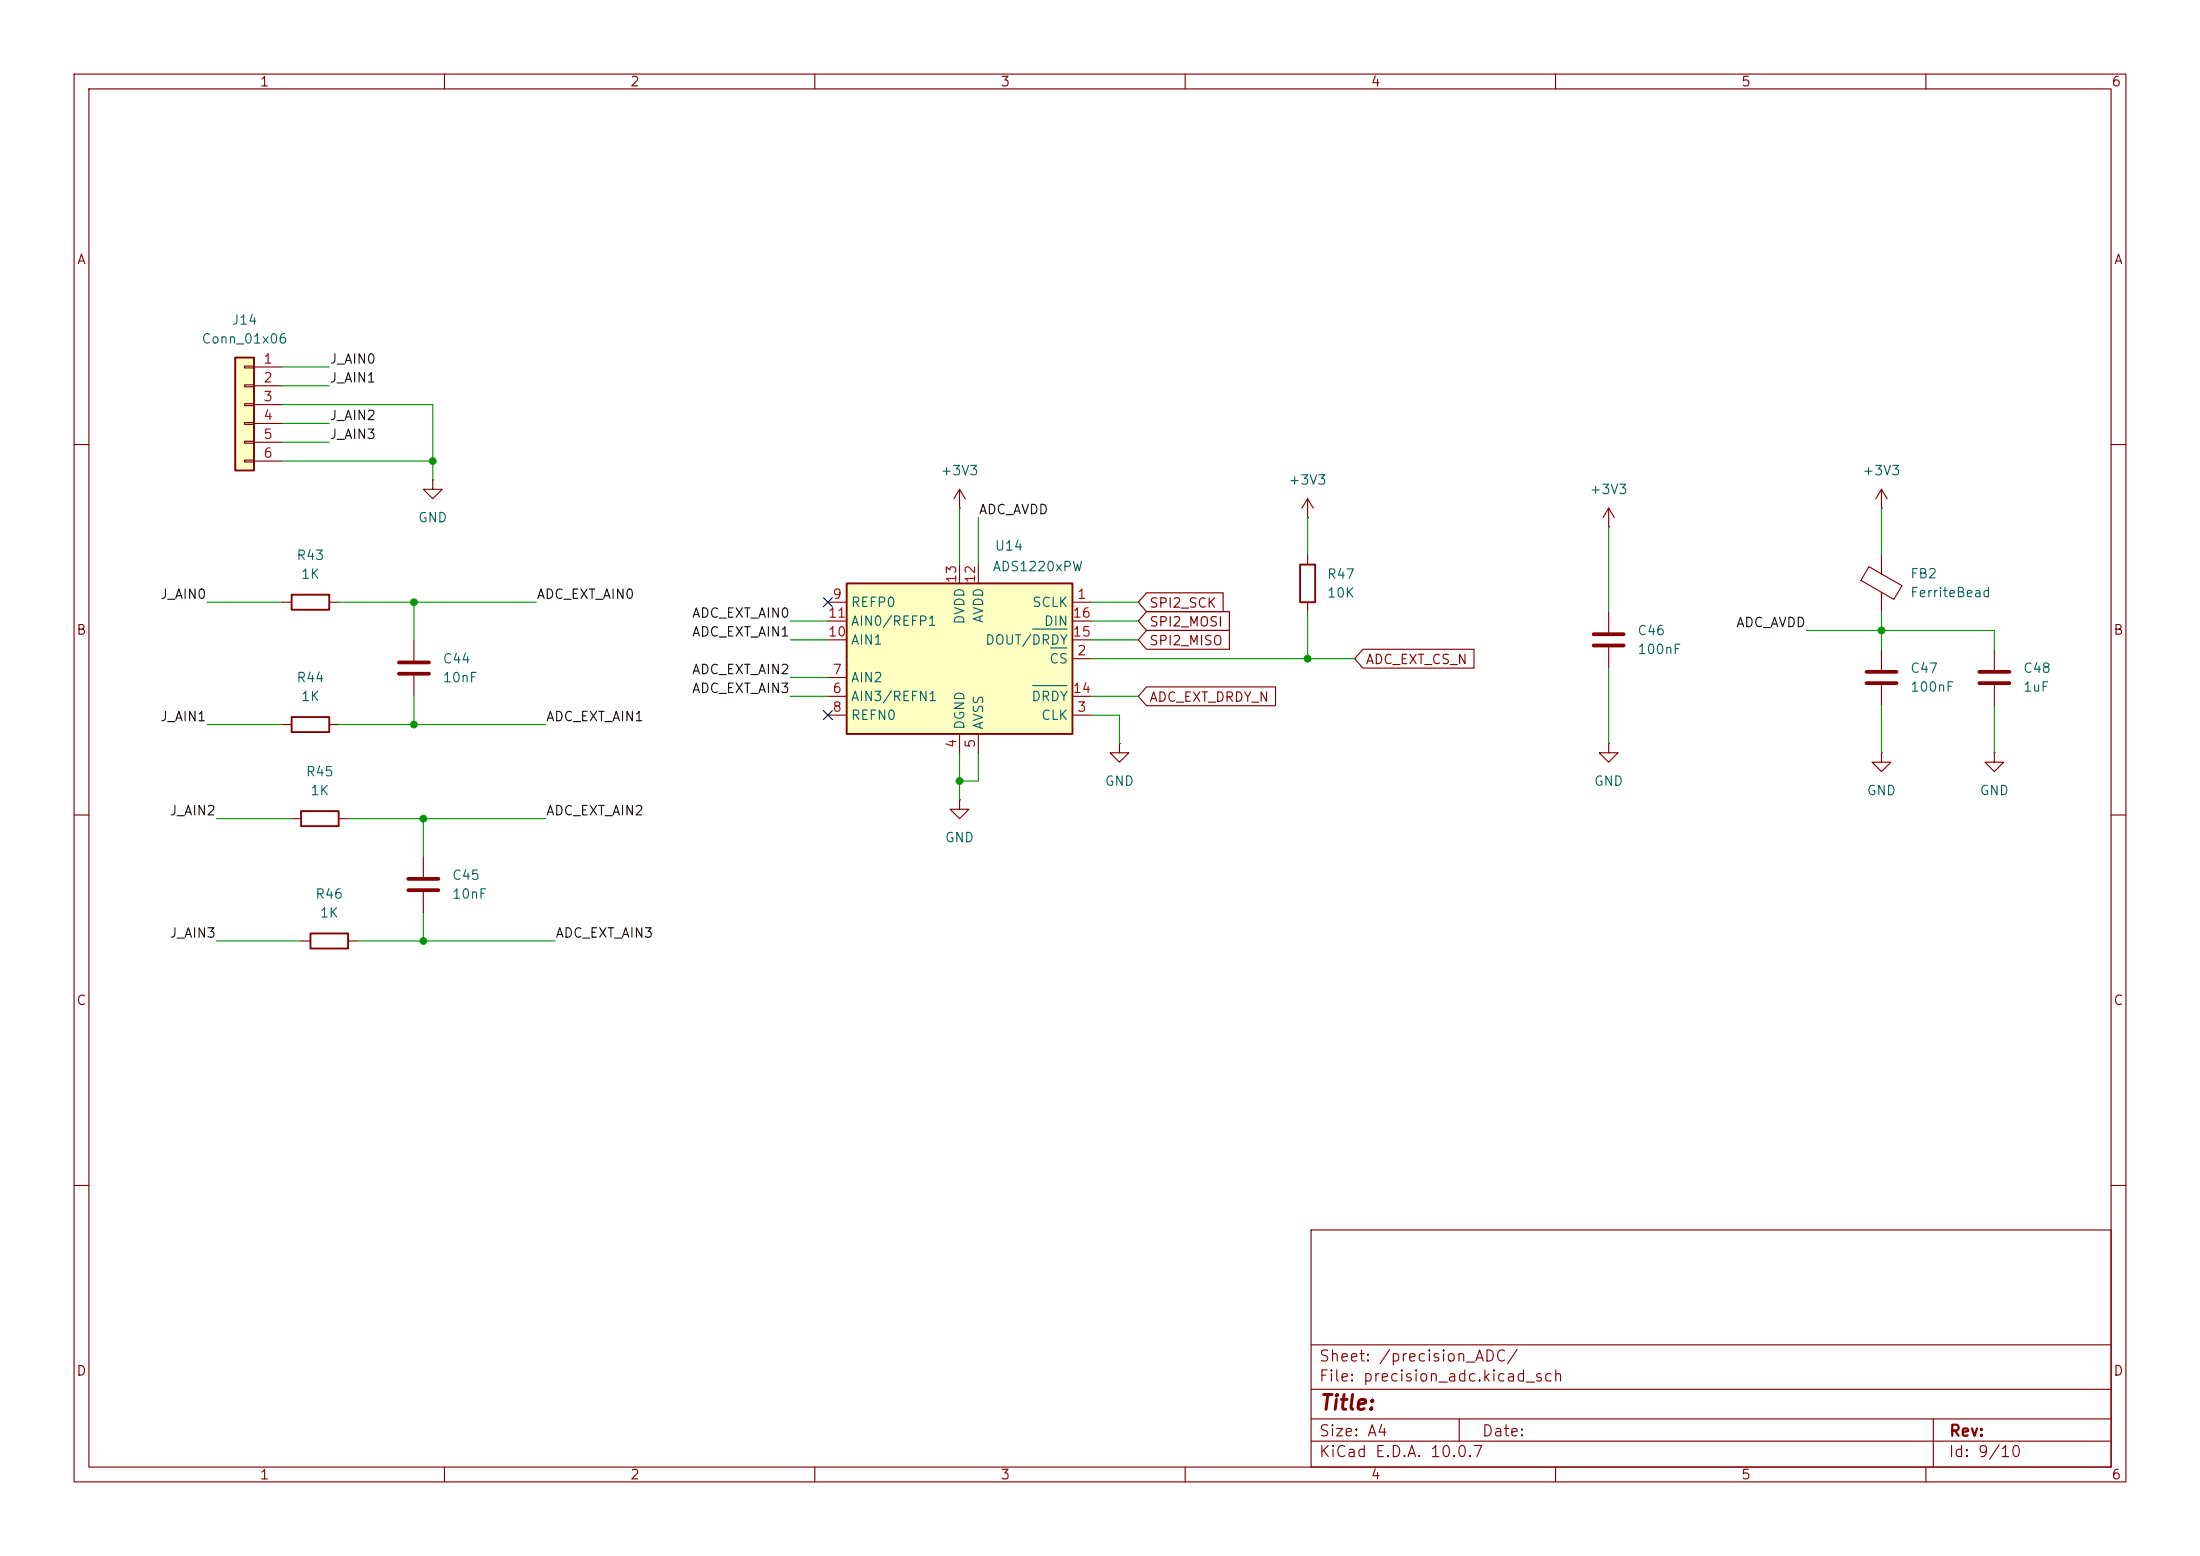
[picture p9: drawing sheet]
(kicad_sch
 (version 20260306)
 (generator "eeschema")
 (generator_version "10.0")
 (paper "A4")
 (lib_symbols
  (symbol "Analog_ADC:ADS1220xPW" (exclude_from_sim no) (in_bom yes) (on_board yes)
   (in_pos_files yes)
   (duplicate_pin_numbers_are_jumpers no)
   (property "Reference" "U" (at -15.24 11.43 0) (show_name no) (do_not_autoplace no) (effects (font (size 1.27 1.27)) (justify left)))
   (property "Value" "ADS1220xPW" (at 6.35 11.43 0) (show_name no) (do_not_autoplace no) (effects (font (size 1.27 1.27)) (justify left)))
   (property "Footprint" "Package_SO:TSSOP-16_4.4x5mm_P0.65mm" (at 6.35 13.97 0) (show_name no) (do_not_autoplace no) (hide yes) (effects (font (size 1.27 1.27)) (justify left)))
   (property "Datasheet" "http://www.ti.com/lit/ds/symlink/ads1220.pdf" (at -12.7 10.16 0) (show_name no) (do_not_autoplace no) (hide yes) (effects (font (size 1.27 1.27))))
   (property "Description" "Low-power, quad-input, 24-bit analog to digital converter, integrated temperature sensor, SPI interface, TSSOP-16 package" (at 0 0 0) (show_name no) (do_not_autoplace no) (hide yes) (effects (font (size 1.27 1.27))))
   (symbol "ADS1220xPW_0_1"
    (rectangle (start -15.24 10.16) (end 15.24 -10.16) (stroke (width 0.254) (type default)) (fill (type background))))
   (symbol "ADS1220xPW_1_1"
    (pin input line (at 17.78 7.62 180) (length 2.54) (name "SCLK" (effects (font (size 1.27 1.27)))) (number "1" (effects (font (size 1.27 1.27)))))
    (pin input line (at 17.78 0 180) (length 2.54) (name "~{CS}" (effects (font (size 1.27 1.27)))) (number "2" (effects (font (size 1.27 1.27)))))
    (pin input line (at 17.78 -7.62 180) (length 2.54) (name "CLK" (effects (font (size 1.27 1.27)))) (number "3" (effects (font (size 1.27 1.27)))))
    (pin power_in line (at 0 -12.7 90) (length 2.54) (name "DGND" (effects (font (size 1.27 1.27)))) (number "4" (effects (font (size 1.27 1.27)))))
    (pin power_in line (at 2.54 -12.7 90) (length 2.54) (name "AVSS" (effects (font (size 1.27 1.27)))) (number "5" (effects (font (size 1.27 1.27)))))
    (pin input line (at -17.78 -5.08 0) (length 2.54) (name "AIN3/REFN1" (effects (font (size 1.27 1.27)))) (number "6" (effects (font (size 1.27 1.27)))))
    (pin input line (at -17.78 -2.54 0) (length 2.54) (name "AIN2" (effects (font (size 1.27 1.27)))) (number "7" (effects (font (size 1.27 1.27)))))
    (pin input line (at -17.78 -7.62 0) (length 2.54) (name "REFN0" (effects (font (size 1.27 1.27)))) (number "8" (effects (font (size 1.27 1.27)))))
    (pin input line (at -17.78 7.62 0) (length 2.54) (name "REFP0" (effects (font (size 1.27 1.27)))) (number "9" (effects (font (size 1.27 1.27)))))
    (pin input line (at -17.78 2.54 0) (length 2.54) (name "AIN1" (effects (font (size 1.27 1.27)))) (number "10" (effects (font (size 1.27 1.27)))))
    (pin input line (at -17.78 5.08 0) (length 2.54) (name "AIN0/REFP1" (effects (font (size 1.27 1.27)))) (number "11" (effects (font (size 1.27 1.27)))))
    (pin power_in line (at 2.54 12.7 270) (length 2.54) (name "AVDD" (effects (font (size 1.27 1.27)))) (number "12" (effects (font (size 1.27 1.27)))))
    (pin power_in line (at 0 12.7 270) (length 2.54) (name "DVDD" (effects (font (size 1.27 1.27)))) (number "13" (effects (font (size 1.27 1.27)))))
    (pin output line (at 17.78 -5.08 180) (length 2.54) (name "~{DRDY}" (effects (font (size 1.27 1.27)))) (number "14" (effects (font (size 1.27 1.27)))))
    (pin output line (at 17.78 2.54 180) (length 2.54) (name "DOUT/~{DRDY}" (effects (font (size 1.27 1.27)))) (number "15" (effects (font (size 1.27 1.27)))))
    (pin input line (at 17.78 5.08 180) (length 2.54) (name "DIN" (effects (font (size 1.27 1.27)))) (number "16" (effects (font (size 1.27 1.27))))))
   (embedded_fonts no))
  (symbol "Connector_Generic:Conn_01x06"
   (pin_names
    (offset 1.016) (hide yes)) (exclude_from_sim no) (in_bom yes) (on_board yes)
   (in_pos_files yes)
   (duplicate_pin_numbers_are_jumpers no)
   (property "Reference" "J" (at 0 7.62 0) (show_name no) (do_not_autoplace no) (effects (font (size 1.27 1.27))))
   (property "Value" "Conn_01x06" (at 0 -10.16 0) (show_name no) (do_not_autoplace no) (effects (font (size 1.27 1.27))))
   (property "Footprint" "" (at 0 0 0) (show_name no) (do_not_autoplace no) (hide yes) (effects (font (size 1.27 1.27))))
   (property "Datasheet" "" (at 0 0 0) (show_name no) (do_not_autoplace no) (hide yes) (effects (font (size 1.27 1.27))))
   (property "Description" "Generic connector, single row, 01x06, script generated (kicad-library-utils/schlib/autogen/connector/)" (at 0 0 0) (show_name no) (do_not_autoplace no) (hide yes) (effects (font (size 1.27 1.27))))
   (symbol "Conn_01x06_1_1"
    (rectangle (start -1.27 6.35) (end 1.27 -8.89) (stroke (width 0.254) (type default)) (fill (type background)))
    (rectangle (start -1.27 5.207) (end 0 4.953) (stroke (width 0.1524) (type default)) (fill (type none)))
    (rectangle (start -1.27 2.667) (end 0 2.413) (stroke (width 0.1524) (type default)) (fill (type none)))
    (rectangle (start -1.27 0.127) (end 0 -0.127) (stroke (width 0.1524) (type default)) (fill (type none)))
    (rectangle (start -1.27 -2.413) (end 0 -2.667) (stroke (width 0.1524) (type default)) (fill (type none)))
    (rectangle (start -1.27 -4.953) (end 0 -5.207) (stroke (width 0.1524) (type default)) (fill (type none)))
    (rectangle (start -1.27 -7.493) (end 0 -7.747) (stroke (width 0.1524) (type default)) (fill (type none)))
    (pin passive line (at -5.08 5.08 0) (length 3.81) (name "Pin_1" (effects (font (size 1.27 1.27)))) (number "1" (effects (font (size 1.27 1.27)))))
    (pin passive line (at -5.08 2.54 0) (length 3.81) (name "Pin_2" (effects (font (size 1.27 1.27)))) (number "2" (effects (font (size 1.27 1.27)))))
    (pin passive line (at -5.08 0 0) (length 3.81) (name "Pin_3" (effects (font (size 1.27 1.27)))) (number "3" (effects (font (size 1.27 1.27)))))
    (pin passive line (at -5.08 -2.54 0) (length 3.81) (name "Pin_4" (effects (font (size 1.27 1.27)))) (number "4" (effects (font (size 1.27 1.27)))))
    (pin passive line (at -5.08 -5.08 0) (length 3.81) (name "Pin_5" (effects (font (size 1.27 1.27)))) (number "5" (effects (font (size 1.27 1.27)))))
    (pin passive line (at -5.08 -7.62 0) (length 3.81) (name "Pin_6" (effects (font (size 1.27 1.27)))) (number "6" (effects (font (size 1.27 1.27))))))
   (embedded_fonts no))
  (symbol "Device:C"
   (pin_numbers (hide yes))
   (pin_names
    (offset 0.254)) (exclude_from_sim no) (in_bom yes) (on_board yes)
   (in_pos_files yes)
   (duplicate_pin_numbers_are_jumpers no)
   (property "Reference" "C" (at 0.635 2.54 0) (show_name no) (do_not_autoplace no) (effects (font (size 1.27 1.27)) (justify left)))
   (property "Value" "C" (at 0.635 -2.54 0) (show_name no) (do_not_autoplace no) (effects (font (size 1.27 1.27)) (justify left)))
   (property "Footprint" "" (at 0.9652 -3.81 0) (show_name no) (do_not_autoplace no) (hide yes) (effects (font (size 1.27 1.27))))
   (property "Datasheet" "" (at 0 0 0) (show_name no) (do_not_autoplace no) (hide yes) (effects (font (size 1.27 1.27))))
   (property "Description" "Unpolarized capacitor" (at 0 0 0) (show_name no) (do_not_autoplace no) (hide yes) (effects (font (size 1.27 1.27))))
   (symbol "C_0_1"
    (polyline (pts (xy -2.032 0.762) (xy 2.032 0.762)) (stroke (width 0.508) (type default)) (fill (type none)))
    (polyline (pts (xy -2.032 -0.762) (xy 2.032 -0.762)) (stroke (width 0.508) (type default)) (fill (type none))))
   (symbol "C_1_1"
    (pin passive line (at 0 3.81 270) (length 2.794) (name "" (effects (font (size 1.27 1.27)))) (number "1" (effects (font (size 1.27 1.27)))))
    (pin passive line (at 0 -3.81 90) (length 2.794) (name "" (effects (font (size 1.27 1.27)))) (number "2" (effects (font (size 1.27 1.27))))))
   (embedded_fonts no))
  (symbol "Device:FerriteBead"
   (pin_numbers (hide yes))
   (pin_names
    (offset 0)) (exclude_from_sim no) (in_bom yes) (on_board yes)
   (in_pos_files yes)
   (duplicate_pin_numbers_are_jumpers no)
   (property "Reference" "FB" (at -3.81 0.635 90) (show_name no) (do_not_autoplace no) (effects (font (size 1.27 1.27))))
   (property "Value" "FerriteBead" (at 3.81 0 90) (show_name no) (do_not_autoplace no) (effects (font (size 1.27 1.27))))
   (property "Footprint" "" (at -1.778 0 90) (show_name no) (do_not_autoplace no) (hide yes) (effects (font (size 1.27 1.27))))
   (property "Datasheet" "" (at 0 0 0) (show_name no) (do_not_autoplace no) (hide yes) (effects (font (size 1.27 1.27))))
   (property "Description" "Ferrite bead" (at 0 0 0) (show_name no) (do_not_autoplace no) (hide yes) (effects (font (size 1.27 1.27))))
   (symbol "FerriteBead_0_1"
    (polyline (pts (xy -2.7686 0.4064) (xy -1.7018 2.2606) (xy 2.7686 -0.3048) (xy 1.6764 -2.159) (xy -2.7686 0.4064)) (stroke (width 0) (type default)) (fill (type none)))
    (polyline (pts (xy 0 1.27) (xy 0 1.2954)) (stroke (width 0) (type default)) (fill (type none)))
    (polyline (pts (xy 0 -1.27) (xy 0 -1.2192)) (stroke (width 0) (type default)) (fill (type none))))
   (symbol "FerriteBead_1_1"
    (pin passive line (at 0 3.81 270) (length 2.54) (name "" (effects (font (size 1.27 1.27)))) (number "1" (effects (font (size 1.27 1.27)))))
    (pin passive line (at 0 -3.81 90) (length 2.54) (name "" (effects (font (size 1.27 1.27)))) (number "2" (effects (font (size 1.27 1.27))))))
   (embedded_fonts no))
  (symbol "Device:R"
   (pin_numbers (hide yes))
   (pin_names
    (offset 0)) (exclude_from_sim no) (in_bom yes) (on_board yes)
   (in_pos_files yes)
   (duplicate_pin_numbers_are_jumpers no)
   (property "Reference" "R" (at 2.032 0 90) (show_name no) (do_not_autoplace no) (effects (font (size 1.27 1.27))))
   (property "Value" "R" (at 0 0 90) (show_name no) (do_not_autoplace no) (effects (font (size 1.27 1.27))))
   (property "Footprint" "" (at -1.778 0 90) (show_name no) (do_not_autoplace no) (hide yes) (effects (font (size 1.27 1.27))))
   (property "Datasheet" "" (at 0 0 0) (show_name no) (do_not_autoplace no) (hide yes) (effects (font (size 1.27 1.27))))
   (property "Description" "Resistor" (at 0 0 0) (show_name no) (do_not_autoplace no) (hide yes) (effects (font (size 1.27 1.27))))
   (symbol "R_0_1"
    (rectangle (start -1.016 -2.54) (end 1.016 2.54) (stroke (width 0.254) (type default)) (fill (type none))))
   (symbol "R_1_1"
    (pin passive line (at 0 3.81 270) (length 1.27) (name "" (effects (font (size 1.27 1.27)))) (number "1" (effects (font (size 1.27 1.27)))))
    (pin passive line (at 0 -3.81 90) (length 1.27) (name "" (effects (font (size 1.27 1.27)))) (number "2" (effects (font (size 1.27 1.27))))))
   (embedded_fonts no))
  (symbol "power:+3V3"
   (power global)
   (pin_numbers (hide yes))
   (pin_names
    (offset 0) (hide yes)) (exclude_from_sim no) (in_bom yes) (on_board yes)
   (in_pos_files yes)
   (duplicate_pin_numbers_are_jumpers no)
   (property "Reference" "#PWR" (at 0 -3.81 0) (show_name no) (do_not_autoplace no) (hide yes) (effects (font (size 1.27 1.27))))
   (property "Value" "+3V3" (at 0 3.556 0) (show_name no) (do_not_autoplace no) (effects (font (size 1.27 1.27))))
   (property "Footprint" "" (at 0 0 0) (show_name no) (do_not_autoplace no) (hide yes) (effects (font (size 1.27 1.27))))
   (property "Datasheet" "" (at 0 0 0) (show_name no) (do_not_autoplace no) (hide yes) (effects (font (size 1.27 1.27))))
   (property "Description" "Power symbol creates a global label with name \"+3V3\"" (at 0 0 0) (show_name no) (do_not_autoplace no) (hide yes) (effects (font (size 1.27 1.27))))
   (symbol "+3V3_0_1"
    (polyline (pts (xy -0.762 1.27) (xy 0 2.54)) (stroke (width 0) (type default)) (fill (type none)))
    (polyline (pts (xy 0 2.54) (xy 0.762 1.27)) (stroke (width 0) (type default)) (fill (type none)))
    (polyline (pts (xy 0 0) (xy 0 2.54)) (stroke (width 0) (type default)) (fill (type none))))
   (symbol "+3V3_1_1"
    (pin power_in line (at 0 0 90) (length 0) (name "" (effects (font (size 1.27 1.27)))) (number "1" (effects (font (size 1.27 1.27))))))
   (embedded_fonts no))
  (symbol "power:GND"
   (power global)
   (pin_numbers (hide yes))
   (pin_names
    (offset 0) (hide yes)) (exclude_from_sim no) (in_bom yes) (on_board yes)
   (in_pos_files yes)
   (duplicate_pin_numbers_are_jumpers no)
   (property "Reference" "#PWR" (at 0 -6.35 0) (show_name no) (do_not_autoplace no) (hide yes) (effects (font (size 1.27 1.27))))
   (property "Value" "GND" (at 0 -3.81 0) (show_name no) (do_not_autoplace no) (effects (font (size 1.27 1.27))))
   (property "Footprint" "" (at 0 0 0) (show_name no) (do_not_autoplace no) (hide yes) (effects (font (size 1.27 1.27))))
   (property "Datasheet" "" (at 0 0 0) (show_name no) (do_not_autoplace no) (hide yes) (effects (font (size 1.27 1.27))))
   (property "Description" "Power symbol creates a global label with name \"GND\" , ground" (at 0 0 0) (show_name no) (do_not_autoplace no) (hide yes) (effects (font (size 1.27 1.27))))
   (symbol "GND_0_1"
    (polyline (pts (xy 0 0) (xy 0 -1.27) (xy 1.27 -1.27) (xy 0 -2.54) (xy -1.27 -1.27) (xy 0 -1.27)) (stroke (width 0) (type default)) (fill (type none))))
   (symbol "GND_1_1"
    (pin power_in line (at 0 0 270) (length 0) (name "" (effects (font (size 1.27 1.27)))) (number "1" (effects (font (size 1.27 1.27))))))
   (embedded_fonts no)))
 (junction
  (at 57.15 110.49)
  (diameter 0)
  (color 0 0 0 0))
 (junction
  (at 176.53 88.9)
  (diameter 0)
  (color 0 0 0 0))
 (junction
  (at 55.88 97.79)
  (diameter 0)
  (color 0 0 0 0))
 (junction
  (at 129.54 105.41)
  (diameter 0)
  (color 0 0 0 0))
 (junction
  (at 254 85.09)
  (diameter 0)
  (color 0 0 0 0))
 (junction
  (at 57.15 127)
  (diameter 0)
  (color 0 0 0 0))
 (junction
  (at 58.42 62.23)
  (diameter 0)
  (color 0 0 0 0))
 (junction
  (at 55.88 81.28)
  (diameter 0)
  (color 0 0 0 0))
 (no_connect
  (at 111.76 81.28))
 (no_connect
  (at 111.76 96.52))
 (wire
  (pts (xy 29.21 127) (xy 40.64 127))
  (stroke (width 0) (type default)))
 (wire
  (pts (xy 57.15 123.19) (xy 57.15 127))
  (stroke (width 0) (type default)))
 (wire
  (pts (xy 106.68 91.44) (xy 111.76 91.44))
  (stroke (width 0) (type default)))
 (wire
  (pts (xy 254 82.55) (xy 254 85.09))
  (stroke (width 0) (type default)))
 (wire
  (pts (xy 46.99 110.49) (xy 57.15 110.49))
  (stroke (width 0) (type default)))
 (wire
  (pts (xy 38.1 49.53) (xy 44.45 49.53))
  (stroke (width 0) (type default)))
 (wire
  (pts (xy 58.42 54.61) (xy 58.42 62.23))
  (stroke (width 0) (type default)))
 (wire
  (pts (xy 58.42 62.23) (xy 58.42 64.77))
  (stroke (width 0) (type default)))
 (wire
  (pts (xy 254 85.09) (xy 254 87.63))
  (stroke (width 0) (type default)))
 (wire
  (pts (xy 132.08 101.6) (xy 132.08 105.41))
  (stroke (width 0) (type default)))
 (wire
  (pts (xy 45.72 97.79) (xy 55.88 97.79))
  (stroke (width 0) (type default)))
 (wire
  (pts (xy 106.68 83.82) (xy 111.76 83.82))
  (stroke (width 0) (type default)))
 (wire
  (pts (xy 129.54 105.41) (xy 129.54 107.95))
  (stroke (width 0) (type default)))
 (wire
  (pts (xy 45.72 81.28) (xy 55.88 81.28))
  (stroke (width 0) (type default)))
 (wire
  (pts (xy 217.17 90.17) (xy 217.17 100.33))
  (stroke (width 0) (type default)))
 (wire
  (pts (xy 147.32 96.52) (xy 151.13 96.52))
  (stroke (width 0) (type default)))
 (wire
  (pts (xy 38.1 59.69) (xy 44.45 59.69))
  (stroke (width 0) (type default)))
 (wire
  (pts (xy 29.21 110.49) (xy 39.37 110.49))
  (stroke (width 0) (type default)))
 (wire
  (pts (xy 254 68.58) (xy 254 74.93))
  (stroke (width 0) (type default)))
 (wire
  (pts (xy 55.88 81.28) (xy 55.88 86.36))
  (stroke (width 0) (type default)))
 (wire
  (pts (xy 48.26 127) (xy 57.15 127))
  (stroke (width 0) (type default)))
 (wire
  (pts (xy 132.08 105.41) (xy 129.54 105.41))
  (stroke (width 0) (type default)))
 (wire
  (pts (xy 27.94 81.28) (xy 38.1 81.28))
  (stroke (width 0) (type default)))
 (wire
  (pts (xy 27.94 97.79) (xy 38.1 97.79))
  (stroke (width 0) (type default)))
 (wire
  (pts (xy 176.53 88.9) (xy 182.88 88.9))
  (stroke (width 0) (type default)))
 (wire
  (pts (xy 243.84 85.09) (xy 254 85.09))
  (stroke (width 0) (type default)))
 (wire
  (pts (xy 38.1 57.15) (xy 44.45 57.15))
  (stroke (width 0) (type default)))
 (wire
  (pts (xy 269.24 95.25) (xy 269.24 101.6))
  (stroke (width 0) (type default)))
 (wire
  (pts (xy 147.32 83.82) (xy 153.67 83.82))
  (stroke (width 0) (type default)))
 (wire
  (pts (xy 55.88 81.28) (xy 72.39 81.28))
  (stroke (width 0) (type default)))
 (wire
  (pts (xy 147.32 88.9) (xy 176.53 88.9))
  (stroke (width 0) (type default)))
 (wire
  (pts (xy 55.88 97.79) (xy 73.66 97.79))
  (stroke (width 0) (type default)))
 (wire
  (pts (xy 254 95.25) (xy 254 101.6))
  (stroke (width 0) (type default)))
 (wire
  (pts (xy 58.42 62.23) (xy 38.1 62.23))
  (stroke (width 0) (type default)))
 (wire
  (pts (xy 129.54 68.58) (xy 129.54 76.2))
  (stroke (width 0) (type default)))
 (wire
  (pts (xy 151.13 96.52) (xy 151.13 100.33))
  (stroke (width 0) (type default)))
 (wire
  (pts (xy 132.08 69.85) (xy 132.08 76.2))
  (stroke (width 0) (type default)))
 (wire
  (pts (xy 57.15 110.49) (xy 73.66 110.49))
  (stroke (width 0) (type default)))
 (wire
  (pts (xy 176.53 69.85) (xy 176.53 74.93))
  (stroke (width 0) (type default)))
 (wire
  (pts (xy 38.1 52.07) (xy 44.45 52.07))
  (stroke (width 0) (type default)))
 (wire
  (pts (xy 147.32 86.36) (xy 153.67 86.36))
  (stroke (width 0) (type default)))
 (wire
  (pts (xy 254 85.09) (xy 269.24 85.09))
  (stroke (width 0) (type default)))
 (wire
  (pts (xy 147.32 81.28) (xy 153.67 81.28))
  (stroke (width 0) (type default)))
 (wire
  (pts (xy 269.24 85.09) (xy 269.24 87.63))
  (stroke (width 0) (type default)))
 (wire
  (pts (xy 176.53 82.55) (xy 176.53 88.9))
  (stroke (width 0) (type default)))
 (wire
  (pts (xy 57.15 110.49) (xy 57.15 115.57))
  (stroke (width 0) (type default)))
 (wire
  (pts (xy 38.1 54.61) (xy 58.42 54.61))
  (stroke (width 0) (type default)))
 (wire
  (pts (xy 217.17 71.12) (xy 217.17 82.55))
  (stroke (width 0) (type default)))
 (wire
  (pts (xy 106.68 93.98) (xy 111.76 93.98))
  (stroke (width 0) (type default)))
 (wire
  (pts (xy 106.68 86.36) (xy 111.76 86.36))
  (stroke (width 0) (type default)))
 (wire
  (pts (xy 147.32 93.98) (xy 153.67 93.98))
  (stroke (width 0) (type default)))
 (wire
  (pts (xy 129.54 101.6) (xy 129.54 105.41))
  (stroke (width 0) (type default)))
 (wire
  (pts (xy 55.88 93.98) (xy 55.88 97.79))
  (stroke (width 0) (type default)))
 (wire
  (pts (xy 57.15 127) (xy 74.93 127))
  (stroke (width 0) (type default)))
 (label "J_AIN2"
  (at 44.45 57.15 0)
  (effects (font (size 1.27 1.27)) (justify left bottom)))
 (label "ADC_EXT_AIN2"
  (at 73.66 110.49 0)
  (effects (font (size 1.27 1.27)) (justify left bottom)))
 (label "ADC_EXT_AIN0"
  (at 106.68 83.82 180)
  (effects (font (size 1.27 1.27)) (justify right bottom)))
 (label "ADC_AVDD"
  (at 132.08 69.85 0)
  (effects (font (size 1.27 1.27)) (justify left bottom)))
 (label "ADC_AVDD"
  (at 243.84 85.09 180)
  (effects (font (size 1.27 1.27)) (justify right bottom)))
 (label "J_AIN1"
  (at 27.94 97.79 180)
  (effects (font (size 1.27 1.27)) (justify right bottom)))
 (label "J_AIN3"
  (at 29.21 127 180)
  (effects (font (size 1.27 1.27)) (justify right bottom)))
 (label "J_AIN3"
  (at 44.45 59.69 0)
  (effects (font (size 1.27 1.27)) (justify left bottom)))
 (label "J_AIN0"
  (at 44.45 49.53 0)
  (effects (font (size 1.27 1.27)) (justify left bottom)))
 (label "ADC_EXT_AIN1"
  (at 106.68 86.36 180)
  (effects (font (size 1.27 1.27)) (justify right bottom)))
 (label "J_AIN0"
  (at 27.94 81.28 180)
  (effects (font (size 1.27 1.27)) (justify right bottom)))
 (label "ADC_EXT_AIN3"
  (at 74.93 127 0)
  (effects (font (size 1.27 1.27)) (justify left bottom)))
 (label "ADC_EXT_AIN0"
  (at 72.39 81.28 0)
  (effects (font (size 1.27 1.27)) (justify left bottom)))
 (label "ADC_EXT_AIN2"
  (at 106.68 91.44 180)
  (effects (font (size 1.27 1.27)) (justify right bottom)))
 (label "ADC_EXT_AIN1"
  (at 73.66 97.79 0)
  (effects (font (size 1.27 1.27)) (justify left bottom)))
 (label "J_AIN1"
  (at 44.45 52.07 0)
  (effects (font (size 1.27 1.27)) (justify left bottom)))
 (label "J_AIN2"
  (at 29.21 110.49 180)
  (effects (font (size 1.27 1.27)) (justify right bottom)))
 (label "ADC_EXT_AIN3"
  (at 106.68 93.98 180)
  (effects (font (size 1.27 1.27)) (justify right bottom)))
 (global_label "SPI2_MOSI"
  (shape input)
  (at 153.67 83.82 0)
  (fields_autoplaced yes)
  (effects (font (size 1.27 1.27) (thickness 0.1588)) (justify left))
  (property "Intersheetrefs" "${INTERSHEET_REFS}" (at 166.5128 83.82 0) (hide yes) (show_name no) (do_not_autoplace no) (effects (font (size 1.27 1.27)) (justify left))))
 (global_label "ADC_EXT_DRDY_N"
  (shape input)
  (at 153.67 93.98 0)
  (fields_autoplaced yes)
  (effects (font (size 1.27 1.27)) (justify left))
  (property "Intersheetrefs" "${INTERSHEET_REFS}" (at 172.7418 93.98 0) (hide yes) (show_name no) (do_not_autoplace no) (effects (font (size 1.27 1.27)) (justify left))))
 (global_label "SPI2_MISO"
  (shape input)
  (at 153.67 86.36 0)
  (fields_autoplaced yes)
  (effects (font (size 1.27 1.27)) (justify left))
  (property "Intersheetrefs" "${INTERSHEET_REFS}" (at 166.5128 86.36 0) (hide yes) (show_name no) (do_not_autoplace no) (effects (font (size 1.27 1.27)) (justify left))))
 (global_label "ADC_EXT_CS_N"
  (shape input)
  (at 182.88 88.9 0)
  (fields_autoplaced yes)
  (effects (font (size 1.27 1.27)) (justify left))
  (property "Intersheetrefs" "${INTERSHEET_REFS}" (at 199.5327 88.9 0) (hide yes) (show_name no) (do_not_autoplace no) (effects (font (size 1.27 1.27)) (justify left))))
 (global_label "SPI2_SCK"
  (shape input)
  (at 153.67 81.28 0)
  (fields_autoplaced yes)
  (effects (font (size 1.27 1.27) (thickness 0.1588)) (justify left))
  (property "Intersheetrefs" "${INTERSHEET_REFS}" (at 165.6661 81.28 0) (hide yes) (show_name no) (do_not_autoplace no) (effects (font (size 1.27 1.27)) (justify left))))
 (symbol
  (lib_id "Device:R")
  (at 44.45 127 90)
  (unit 1)
  (body_style 1)
  (exclude_from_sim no)
  (in_bom yes)
  (on_board yes)
  (in_pos_files yes)
  (dnp no)
  (fields_autoplaced yes)
  (property "Reference" "R46" (at 44.45 120.65 90) (show_name no) (do_not_autoplace no) (effects (font (size 1.27 1.27))))
  (property "Value" "1K" (at 44.45 123.19 90) (show_name no) (do_not_autoplace no) (effects (font (size 1.27 1.27))))
  (property "Footprint" "Resistor_SMD:R_0603_1608Metric" (at 44.45 128.778 90) (hide yes) (show_name no) (do_not_autoplace no) (effects (font (size 1.27 1.27))))
  (property "Datasheet" "" (at 44.45 127 0) (hide yes) (show_name no) (do_not_autoplace no) (effects (font (size 1.27 1.27))))
  (property "Description" "Resistor" (at 44.45 127 0) (hide yes) (show_name no) (do_not_autoplace no) (effects (font (size 1.27 1.27))))
  (pin "2")
  (pin "1"))
 (symbol
  (lib_id "power:+3V3")
  (at 129.54 68.58 0)
  (unit 1)
  (body_style 1)
  (exclude_from_sim no)
  (in_bom yes)
  (on_board yes)
  (in_pos_files yes)
  (dnp no)
  (fields_autoplaced yes)
  (property "Reference" "#PWR0115" (at 129.54 72.39 0) (hide yes) (show_name no) (do_not_autoplace no) (effects (font (size 1.27 1.27))))
  (property "Value" "+3V3" (at 129.54 63.5 0) (show_name no) (do_not_autoplace no) (effects (font (size 1.27 1.27))))
  (property "Footprint" "" (at 129.54 68.58 0) (hide yes) (show_name no) (do_not_autoplace no) (effects (font (size 1.27 1.27))))
  (property "Datasheet" "" (at 129.54 68.58 0) (hide yes) (show_name no) (do_not_autoplace no) (effects (font (size 1.27 1.27))))
  (property "Description" "Power symbol creates a global label with name \"+3V3\"" (at 129.54 68.58 0) (hide yes) (show_name no) (do_not_autoplace no) (effects (font (size 1.27 1.27))))
  (pin "1"))
 (symbol
  (lib_id "power:GND")
  (at 269.24 101.6 0)
  (unit 1)
  (body_style 1)
  (exclude_from_sim no)
  (in_bom yes)
  (on_board yes)
  (in_pos_files yes)
  (dnp no)
  (fields_autoplaced yes)
  (property "Reference" "#PWR0123" (at 269.24 107.95 0) (hide yes) (show_name no) (do_not_autoplace no) (effects (font (size 1.27 1.27))))
  (property "Value" "GND" (at 269.24 106.68 0) (show_name no) (do_not_autoplace no) (effects (font (size 1.27 1.27))))
  (property "Footprint" "" (at 269.24 101.6 0) (hide yes) (show_name no) (do_not_autoplace no) (effects (font (size 1.27 1.27))))
  (property "Datasheet" "" (at 269.24 101.6 0) (hide yes) (show_name no) (do_not_autoplace no) (effects (font (size 1.27 1.27))))
  (property "Description" "Power symbol creates a global label with name \"GND\" , ground" (at 269.24 101.6 0) (hide yes) (show_name no) (do_not_autoplace no) (effects (font (size 1.27 1.27))))
  (pin "1"))
 (symbol
  (lib_id "power:GND")
  (at 129.54 107.95 0)
  (unit 1)
  (body_style 1)
  (exclude_from_sim no)
  (in_bom yes)
  (on_board yes)
  (in_pos_files yes)
  (dnp no)
  (fields_autoplaced yes)
  (property "Reference" "#PWR0116" (at 129.54 114.3 0) (hide yes) (show_name no) (do_not_autoplace no) (effects (font (size 1.27 1.27))))
  (property "Value" "GND" (at 129.54 113.03 0) (show_name no) (do_not_autoplace no) (effects (font (size 1.27 1.27))))
  (property "Footprint" "" (at 129.54 107.95 0) (hide yes) (show_name no) (do_not_autoplace no) (effects (font (size 1.27 1.27))))
  (property "Datasheet" "" (at 129.54 107.95 0) (hide yes) (show_name no) (do_not_autoplace no) (effects (font (size 1.27 1.27))))
  (property "Description" "Power symbol creates a global label with name \"GND\" , ground" (at 129.54 107.95 0) (hide yes) (show_name no) (do_not_autoplace no) (effects (font (size 1.27 1.27))))
  (pin "1"))
 (symbol
  (lib_id "Connector_Generic:Conn_01x06")
  (at 33.02 54.61 0)
  (mirror y)
  (unit 1)
  (body_style 1)
  (exclude_from_sim no)
  (in_bom yes)
  (on_board yes)
  (in_pos_files yes)
  (dnp no)
  (fields_autoplaced yes)
  (property "Reference" "J14" (at 33.02 43.18 0) (show_name no) (do_not_autoplace no) (effects (font (size 1.27 1.27))))
  (property "Value" "Conn_01x06" (at 33.02 45.72 0) (show_name no) (do_not_autoplace no) (effects (font (size 1.27 1.27))))
  (property "Footprint" "Connector_PinHeader_2.54mm:PinHeader_1x06_P2.54mm_Vertical" (at 33.02 54.61 0) (hide yes) (show_name no) (do_not_autoplace no) (effects (font (size 1.27 1.27))))
  (property "Datasheet" "" (at 33.02 54.61 0) (hide yes) (show_name no) (do_not_autoplace no) (effects (font (size 1.27 1.27))))
  (property "Description" "Generic connector, single row, 01x06, script generated (kicad-library-utils/schlib/autogen/connector/)" (at 33.02 54.61 0) (hide yes) (show_name no) (do_not_autoplace no) (effects (font (size 1.27 1.27))))
  (pin "3")
  (pin "6")
  (pin "5")
  (pin "1")
  (pin "4")
  (pin "2"))
 (symbol
  (lib_id "Device:R")
  (at 41.91 97.79 90)
  (unit 1)
  (body_style 1)
  (exclude_from_sim no)
  (in_bom yes)
  (on_board yes)
  (in_pos_files yes)
  (dnp no)
  (fields_autoplaced yes)
  (property "Reference" "R44" (at 41.91 91.44 90) (show_name no) (do_not_autoplace no) (effects (font (size 1.27 1.27))))
  (property "Value" "1K" (at 41.91 93.98 90) (show_name no) (do_not_autoplace no) (effects (font (size 1.27 1.27))))
  (property "Footprint" "Resistor_SMD:R_0603_1608Metric" (at 41.91 99.568 90) (hide yes) (show_name no) (do_not_autoplace no) (effects (font (size 1.27 1.27))))
  (property "Datasheet" "" (at 41.91 97.79 0) (hide yes) (show_name no) (do_not_autoplace no) (effects (font (size 1.27 1.27))))
  (property "Description" "Resistor" (at 41.91 97.79 0) (hide yes) (show_name no) (do_not_autoplace no) (effects (font (size 1.27 1.27))))
  (pin "2")
  (pin "1"))
 (symbol
  (lib_id "power:GND")
  (at 151.13 100.33 0)
  (unit 1)
  (body_style 1)
  (exclude_from_sim no)
  (in_bom yes)
  (on_board yes)
  (in_pos_files yes)
  (dnp no)
  (fields_autoplaced yes)
  (property "Reference" "#PWR0117" (at 151.13 106.68 0) (hide yes) (show_name no) (do_not_autoplace no) (effects (font (size 1.27 1.27))))
  (property "Value" "GND" (at 151.13 105.41 0) (show_name no) (do_not_autoplace no) (effects (font (size 1.27 1.27))))
  (property "Footprint" "" (at 151.13 100.33 0) (hide yes) (show_name no) (do_not_autoplace no) (effects (font (size 1.27 1.27))))
  (property "Datasheet" "" (at 151.13 100.33 0) (hide yes) (show_name no) (do_not_autoplace no) (effects (font (size 1.27 1.27))))
  (property "Description" "Power symbol creates a global label with name \"GND\" , ground" (at 151.13 100.33 0) (hide yes) (show_name no) (do_not_autoplace no) (effects (font (size 1.27 1.27))))
  (pin "1"))
 (symbol
  (lib_id "Device:R")
  (at 43.18 110.49 90)
  (unit 1)
  (body_style 1)
  (exclude_from_sim no)
  (in_bom yes)
  (on_board yes)
  (in_pos_files yes)
  (dnp no)
  (fields_autoplaced yes)
  (property "Reference" "R45" (at 43.18 104.14 90) (show_name no) (do_not_autoplace no) (effects (font (size 1.27 1.27))))
  (property "Value" "1K" (at 43.18 106.68 90) (show_name no) (do_not_autoplace no) (effects (font (size 1.27 1.27))))
  (property "Footprint" "Resistor_SMD:R_0603_1608Metric" (at 43.18 112.268 90) (hide yes) (show_name no) (do_not_autoplace no) (effects (font (size 1.27 1.27))))
  (property "Datasheet" "" (at 43.18 110.49 0) (hide yes) (show_name no) (do_not_autoplace no) (effects (font (size 1.27 1.27))))
  (property "Description" "Resistor" (at 43.18 110.49 0) (hide yes) (show_name no) (do_not_autoplace no) (effects (font (size 1.27 1.27))))
  (pin "2")
  (pin "1"))
 (symbol
  (lib_id "Device:C")
  (at 55.88 90.17 0)
  (unit 1)
  (body_style 1)
  (exclude_from_sim no)
  (in_bom yes)
  (on_board yes)
  (in_pos_files yes)
  (dnp no)
  (fields_autoplaced yes)
  (property "Reference" "C44" (at 59.69 88.8999 0) (show_name no) (do_not_autoplace no) (effects (font (size 1.27 1.27)) (justify left)))
  (property "Value" "10nF" (at 59.69 91.4399 0) (show_name no) (do_not_autoplace no) (effects (font (size 1.27 1.27)) (justify left)))
  (property "Footprint" "Capacitor_SMD:C_0603_1608Metric" (at 56.8452 93.98 0) (hide yes) (show_name no) (do_not_autoplace no) (effects (font (size 1.27 1.27))))
  (property "Datasheet" "" (at 55.88 90.17 0) (hide yes) (show_name no) (do_not_autoplace no) (effects (font (size 1.27 1.27))))
  (property "Description" "Unpolarized capacitor" (at 55.88 90.17 0) (hide yes) (show_name no) (do_not_autoplace no) (effects (font (size 1.27 1.27))))
  (pin "2")
  (pin "1"))
 (symbol
  (lib_id "Device:C")
  (at 269.24 91.44 0)
  (unit 1)
  (body_style 1)
  (exclude_from_sim no)
  (in_bom yes)
  (on_board yes)
  (in_pos_files yes)
  (dnp no)
  (fields_autoplaced yes)
  (property "Reference" "C48" (at 273.05 90.1699 0) (show_name no) (do_not_autoplace no) (effects (font (size 1.27 1.27)) (justify left)))
  (property "Value" "1uF" (at 273.05 92.7099 0) (show_name no) (do_not_autoplace no) (effects (font (size 1.27 1.27)) (justify left)))
  (property "Footprint" "Capacitor_SMD:C_0603_1608Metric" (at 270.2052 95.25 0) (hide yes) (show_name no) (do_not_autoplace no) (effects (font (size 1.27 1.27))))
  (property "Datasheet" "" (at 269.24 91.44 0) (hide yes) (show_name no) (do_not_autoplace no) (effects (font (size 1.27 1.27))))
  (property "Description" "Unpolarized capacitor" (at 269.24 91.44 0) (hide yes) (show_name no) (do_not_autoplace no) (effects (font (size 1.27 1.27))))
  (pin "2")
  (pin "1"))
 (symbol
  (lib_id "power:GND")
  (at 254 101.6 0)
  (unit 1)
  (body_style 1)
  (exclude_from_sim no)
  (in_bom yes)
  (on_board yes)
  (in_pos_files yes)
  (dnp no)
  (fields_autoplaced yes)
  (property "Reference" "#PWR0122" (at 254 107.95 0) (hide yes) (show_name no) (do_not_autoplace no) (effects (font (size 1.27 1.27))))
  (property "Value" "GND" (at 254 106.68 0) (show_name no) (do_not_autoplace no) (effects (font (size 1.27 1.27))))
  (property "Footprint" "" (at 254 101.6 0) (hide yes) (show_name no) (do_not_autoplace no) (effects (font (size 1.27 1.27))))
  (property "Datasheet" "" (at 254 101.6 0) (hide yes) (show_name no) (do_not_autoplace no) (effects (font (size 1.27 1.27))))
  (property "Description" "Power symbol creates a global label with name \"GND\" , ground" (at 254 101.6 0) (hide yes) (show_name no) (do_not_autoplace no) (effects (font (size 1.27 1.27))))
  (pin "1"))
 (symbol
  (lib_id "Device:C")
  (at 254 91.44 0)
  (unit 1)
  (body_style 1)
  (exclude_from_sim no)
  (in_bom yes)
  (on_board yes)
  (in_pos_files yes)
  (dnp no)
  (fields_autoplaced yes)
  (property "Reference" "C47" (at 257.81 90.1699 0) (show_name no) (do_not_autoplace no) (effects (font (size 1.27 1.27)) (justify left)))
  (property "Value" "100nF" (at 257.81 92.7099 0) (show_name no) (do_not_autoplace no) (effects (font (size 1.27 1.27)) (justify left)))
  (property "Footprint" "Capacitor_SMD:C_0603_1608Metric" (at 254.9652 95.25 0) (hide yes) (show_name no) (do_not_autoplace no) (effects (font (size 1.27 1.27))))
  (property "Datasheet" "" (at 254 91.44 0) (hide yes) (show_name no) (do_not_autoplace no) (effects (font (size 1.27 1.27))))
  (property "Description" "Unpolarized capacitor" (at 254 91.44 0) (hide yes) (show_name no) (do_not_autoplace no) (effects (font (size 1.27 1.27))))
  (pin "2")
  (pin "1"))
 (symbol
  (lib_id "power:GND")
  (at 217.17 100.33 0)
  (unit 1)
  (body_style 1)
  (exclude_from_sim no)
  (in_bom yes)
  (on_board yes)
  (in_pos_files yes)
  (dnp no)
  (fields_autoplaced yes)
  (property "Reference" "#PWR0120" (at 217.17 106.68 0) (hide yes) (show_name no) (do_not_autoplace no) (effects (font (size 1.27 1.27))))
  (property "Value" "GND" (at 217.17 105.41 0) (show_name no) (do_not_autoplace no) (effects (font (size 1.27 1.27))))
  (property "Footprint" "" (at 217.17 100.33 0) (hide yes) (show_name no) (do_not_autoplace no) (effects (font (size 1.27 1.27))))
  (property "Datasheet" "" (at 217.17 100.33 0) (hide yes) (show_name no) (do_not_autoplace no) (effects (font (size 1.27 1.27))))
  (property "Description" "Power symbol creates a global label with name \"GND\" , ground" (at 217.17 100.33 0) (hide yes) (show_name no) (do_not_autoplace no) (effects (font (size 1.27 1.27))))
  (pin "1"))
 (symbol
  (lib_id "Device:R")
  (at 176.53 78.74 0)
  (unit 1)
  (body_style 1)
  (exclude_from_sim no)
  (in_bom yes)
  (on_board yes)
  (in_pos_files yes)
  (dnp no)
  (fields_autoplaced yes)
  (property "Reference" "R47" (at 179.07 77.4699 0) (show_name no) (do_not_autoplace no) (effects (font (size 1.27 1.27)) (justify left)))
  (property "Value" "10K" (at 179.07 80.0099 0) (show_name no) (do_not_autoplace no) (effects (font (size 1.27 1.27)) (justify left)))
  (property "Footprint" "Resistor_SMD:R_0603_1608Metric" (at 174.752 78.74 90) (hide yes) (show_name no) (do_not_autoplace no) (effects (font (size 1.27 1.27))))
  (property "Datasheet" "" (at 176.53 78.74 0) (hide yes) (show_name no) (do_not_autoplace no) (effects (font (size 1.27 1.27))))
  (property "Description" "Resistor" (at 176.53 78.74 0) (hide yes) (show_name no) (do_not_autoplace no) (effects (font (size 1.27 1.27))))
  (pin "2")
  (pin "1"))
 (symbol
  (lib_id "Device:C")
  (at 217.17 86.36 0)
  (unit 1)
  (body_style 1)
  (exclude_from_sim no)
  (in_bom yes)
  (on_board yes)
  (in_pos_files yes)
  (dnp no)
  (fields_autoplaced yes)
  (property "Reference" "C46" (at 220.98 85.0899 0) (show_name no) (do_not_autoplace no) (effects (font (size 1.27 1.27)) (justify left)))
  (property "Value" "100nF" (at 220.98 87.6299 0) (show_name no) (do_not_autoplace no) (effects (font (size 1.27 1.27)) (justify left)))
  (property "Footprint" "Capacitor_SMD:C_0603_1608Metric" (at 218.1352 90.17 0) (hide yes) (show_name no) (do_not_autoplace no) (effects (font (size 1.27 1.27))))
  (property "Datasheet" "" (at 217.17 86.36 0) (hide yes) (show_name no) (do_not_autoplace no) (effects (font (size 1.27 1.27))))
  (property "Description" "Unpolarized capacitor" (at 217.17 86.36 0) (hide yes) (show_name no) (do_not_autoplace no) (effects (font (size 1.27 1.27))))
  (pin "2")
  (pin "1"))
 (symbol
  (lib_id "Device:R")
  (at 41.91 81.28 90)
  (unit 1)
  (body_style 1)
  (exclude_from_sim no)
  (in_bom yes)
  (on_board yes)
  (in_pos_files yes)
  (dnp no)
  (fields_autoplaced yes)
  (property "Reference" "R43" (at 41.91 74.93 90) (show_name no) (do_not_autoplace no) (effects (font (size 1.27 1.27))))
  (property "Value" "1K" (at 41.91 77.47 90) (show_name no) (do_not_autoplace no) (effects (font (size 1.27 1.27))))
  (property "Footprint" "Resistor_SMD:R_0603_1608Metric" (at 41.91 83.058 90) (hide yes) (show_name no) (do_not_autoplace no) (effects (font (size 1.27 1.27))))
  (property "Datasheet" "" (at 41.91 81.28 0) (hide yes) (show_name no) (do_not_autoplace no) (effects (font (size 1.27 1.27))))
  (property "Description" "Resistor" (at 41.91 81.28 0) (hide yes) (show_name no) (do_not_autoplace no) (effects (font (size 1.27 1.27))))
  (pin "2")
  (pin "1"))
 (symbol
  (lib_id "power:+3V3")
  (at 217.17 71.12 0)
  (unit 1)
  (body_style 1)
  (exclude_from_sim no)
  (in_bom yes)
  (on_board yes)
  (in_pos_files yes)
  (dnp no)
  (fields_autoplaced yes)
  (property "Reference" "#PWR0119" (at 217.17 74.93 0) (hide yes) (show_name no) (do_not_autoplace no) (effects (font (size 1.27 1.27))))
  (property "Value" "+3V3" (at 217.17 66.04 0) (show_name no) (do_not_autoplace no) (effects (font (size 1.27 1.27))))
  (property "Footprint" "" (at 217.17 71.12 0) (hide yes) (show_name no) (do_not_autoplace no) (effects (font (size 1.27 1.27))))
  (property "Datasheet" "" (at 217.17 71.12 0) (hide yes) (show_name no) (do_not_autoplace no) (effects (font (size 1.27 1.27))))
  (property "Description" "Power symbol creates a global label with name \"+3V3\"" (at 217.17 71.12 0) (hide yes) (show_name no) (do_not_autoplace no) (effects (font (size 1.27 1.27))))
  (pin "1"))
 (symbol
  (lib_id "power:+3V3")
  (at 254 68.58 0)
  (unit 1)
  (body_style 1)
  (exclude_from_sim no)
  (in_bom yes)
  (on_board yes)
  (in_pos_files yes)
  (dnp no)
  (fields_autoplaced yes)
  (property "Reference" "#PWR0121" (at 254 72.39 0) (hide yes) (show_name no) (do_not_autoplace no) (effects (font (size 1.27 1.27))))
  (property "Value" "+3V3" (at 254 63.5 0) (show_name no) (do_not_autoplace no) (effects (font (size 1.27 1.27))))
  (property "Footprint" "" (at 254 68.58 0) (hide yes) (show_name no) (do_not_autoplace no) (effects (font (size 1.27 1.27))))
  (property "Datasheet" "" (at 254 68.58 0) (hide yes) (show_name no) (do_not_autoplace no) (effects (font (size 1.27 1.27))))
  (property "Description" "Power symbol creates a global label with name \"+3V3\"" (at 254 68.58 0) (hide yes) (show_name no) (do_not_autoplace no) (effects (font (size 1.27 1.27))))
  (pin "1"))
 (symbol
  (lib_id "Analog_ADC:ADS1220xPW")
  (at 129.54 88.9 0)
  (unit 1)
  (body_style 1)
  (exclude_from_sim no)
  (in_bom yes)
  (on_board yes)
  (in_pos_files yes)
  (dnp no)
  (property "Reference" "U14" (at 134.2233 73.66 0) (show_name no) (do_not_autoplace no) (effects (font (size 1.27 1.27)) (justify left)))
  (property "Value" "ADS1220xPW" (at 146.304 76.454 0) (show_name no) (do_not_autoplace no) (effects (font (size 1.27 1.27)) (justify right)))
  (property "Footprint" "Package_SO:TSSOP-16_4.4x5mm_P0.65mm" (at 135.89 74.93 0) (hide yes) (show_name no) (do_not_autoplace no) (effects (font (size 1.27 1.27)) (justify left)))
  (property "Datasheet" "http://www.ti.com/lit/ds/symlink/ads1220.pdf" (at 116.84 78.74 0) (hide yes) (show_name no) (do_not_autoplace no) (effects (font (size 1.27 1.27))))
  (property "Description" "Low-power, quad-input, 24-bit analog to digital converter, integrated temperature sensor, SPI interface, TSSOP-16 package" (at 129.54 88.9 0) (hide yes) (show_name no) (do_not_autoplace no) (effects (font (size 1.27 1.27))))
  (pin "6")
  (pin "2")
  (pin "4")
  (pin "7")
  (pin "3")
  (pin "8")
  (pin "5")
  (pin "1")
  (pin "9")
  (pin "13")
  (pin "12")
  (pin "16")
  (pin "10")
  (pin "15")
  (pin "14")
  (pin "11"))
 (symbol
  (lib_id "Device:C")
  (at 57.15 119.38 0)
  (unit 1)
  (body_style 1)
  (exclude_from_sim no)
  (in_bom yes)
  (on_board yes)
  (in_pos_files yes)
  (dnp no)
  (fields_autoplaced yes)
  (property "Reference" "C45" (at 60.96 118.1099 0) (show_name no) (do_not_autoplace no) (effects (font (size 1.27 1.27)) (justify left)))
  (property "Value" "10nF" (at 60.96 120.6499 0) (show_name no) (do_not_autoplace no) (effects (font (size 1.27 1.27)) (justify left)))
  (property "Footprint" "Capacitor_SMD:C_0603_1608Metric" (at 58.1152 123.19 0) (hide yes) (show_name no) (do_not_autoplace no) (effects (font (size 1.27 1.27))))
  (property "Datasheet" "" (at 57.15 119.38 0) (hide yes) (show_name no) (do_not_autoplace no) (effects (font (size 1.27 1.27))))
  (property "Description" "Unpolarized capacitor" (at 57.15 119.38 0) (hide yes) (show_name no) (do_not_autoplace no) (effects (font (size 1.27 1.27))))
  (pin "2")
  (pin "1"))
 (symbol
  (lib_id "Device:FerriteBead")
  (at 254 78.74 0)
  (unit 1)
  (body_style 1)
  (exclude_from_sim no)
  (in_bom yes)
  (on_board yes)
  (in_pos_files yes)
  (dnp no)
  (fields_autoplaced yes)
  (property "Reference" "FB2" (at 257.81 77.4191 0) (show_name no) (do_not_autoplace no) (effects (font (size 1.27 1.27)) (justify left)))
  (property "Value" "FerriteBead" (at 257.81 79.9591 0) (show_name no) (do_not_autoplace no) (effects (font (size 1.27 1.27)) (justify left)))
  (property "Footprint" "Inductor_SMD:L_0603_1608Metric" (at 252.222 78.74 90) (hide yes) (show_name no) (do_not_autoplace no) (effects (font (size 1.27 1.27))))
  (property "Datasheet" "" (at 254 78.74 0) (hide yes) (show_name no) (do_not_autoplace no) (effects (font (size 1.27 1.27))))
  (property "Description" "Ferrite bead" (at 254 78.74 0) (hide yes) (show_name no) (do_not_autoplace no) (effects (font (size 1.27 1.27))))
  (pin "1")
  (pin "2"))
 (symbol
  (lib_id "power:+3V3")
  (at 176.53 69.85 0)
  (unit 1)
  (body_style 1)
  (exclude_from_sim no)
  (in_bom yes)
  (on_board yes)
  (in_pos_files yes)
  (dnp no)
  (fields_autoplaced yes)
  (property "Reference" "#PWR0118" (at 176.53 73.66 0) (hide yes) (show_name no) (do_not_autoplace no) (effects (font (size 1.27 1.27))))
  (property "Value" "+3V3" (at 176.53 64.77 0) (show_name no) (do_not_autoplace no) (effects (font (size 1.27 1.27))))
  (property "Footprint" "" (at 176.53 69.85 0) (hide yes) (show_name no) (do_not_autoplace no) (effects (font (size 1.27 1.27))))
  (property "Datasheet" "" (at 176.53 69.85 0) (hide yes) (show_name no) (do_not_autoplace no) (effects (font (size 1.27 1.27))))
  (property "Description" "Power symbol creates a global label with name \"+3V3\"" (at 176.53 69.85 0) (hide yes) (show_name no) (do_not_autoplace no) (effects (font (size 1.27 1.27))))
  (pin "1"))
 (symbol
  (lib_id "power:GND")
  (at 58.42 64.77 0)
  (unit 1)
  (body_style 1)
  (exclude_from_sim no)
  (in_bom yes)
  (on_board yes)
  (in_pos_files yes)
  (dnp no)
  (fields_autoplaced yes)
  (property "Reference" "#PWR0114" (at 58.42 71.12 0) (hide yes) (show_name no) (do_not_autoplace no) (effects (font (size 1.27 1.27))))
  (property "Value" "GND" (at 58.42 69.85 0) (show_name no) (do_not_autoplace no) (effects (font (size 1.27 1.27))))
  (property "Footprint" "" (at 58.42 64.77 0) (hide yes) (show_name no) (do_not_autoplace no) (effects (font (size 1.27 1.27))))
  (property "Datasheet" "" (at 58.42 64.77 0) (hide yes) (show_name no) (do_not_autoplace no) (effects (font (size 1.27 1.27))))
  (property "Description" "Power symbol creates a global label with name \"GND\" , ground" (at 58.42 64.77 0) (hide yes) (show_name no) (do_not_autoplace no) (effects (font (size 1.27 1.27))))
  (pin "1"))
 (sheet_instances
  (path ""
   (page "9"))))
